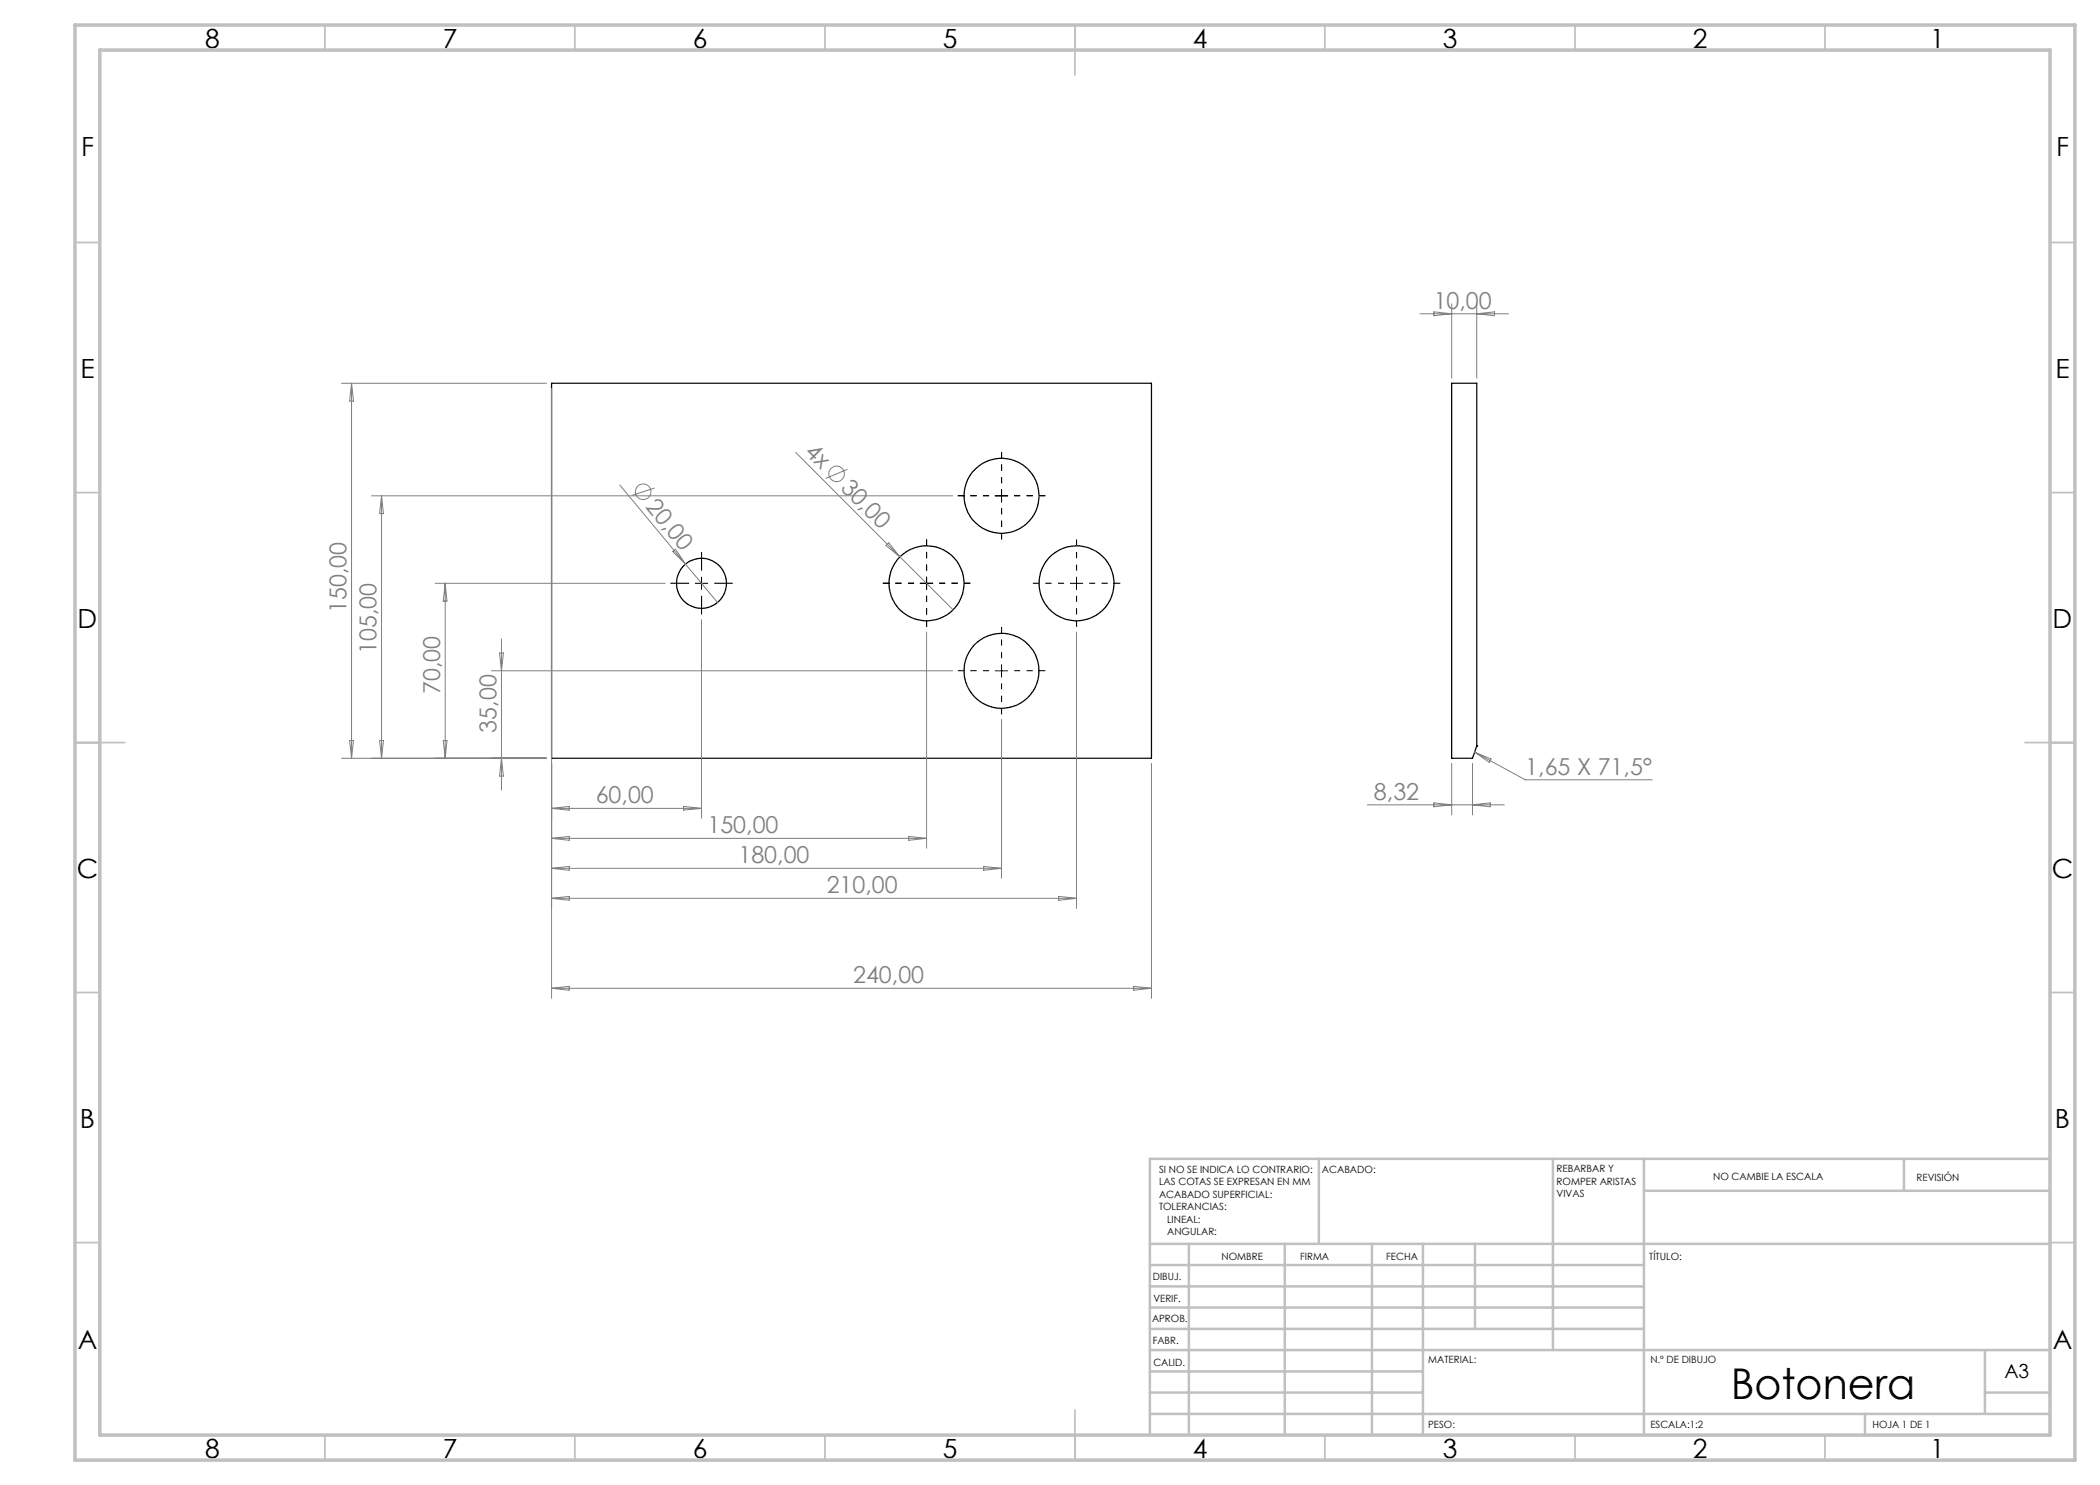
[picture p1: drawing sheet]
<svg xmlns="http://www.w3.org/2000/svg" width="420mm" height="297mm" viewBox="0 0 420 297" stroke-linecap="round" stroke-linejoin="round" font-family="sans-serif">
<g fill="none" stroke="#000" stroke-width=".25">
<path d="M110.3 76.7h120v75h-120zM290.3 76.7h5v72.5l-.8 2.5h-4.2zM295.3 149.2h.1"/>
<circle cx="200.3" cy="99.2" r="7.5"/>
<circle cx="140.3" cy="116.7" r="5"/>
<circle cx="185.3" cy="116.7" r="7.5"/>
<circle cx="215.3" cy="116.7" r="7.5"/>
<circle cx="200.3" cy="134.2" r="7.5"/>
</g>
<g fill="none" stroke="#808080" stroke-width=".2">
<path d="M68.3 76.7h41M70.3 76.7v75M70.3 76.7l.4 3.5h-.8zM110.3 77.7v122M284 62.8h17.7M286.8 62.4l3.5 .4-3.5 .3zM290.3 60.7v15M295.3 60.7v15M295.3 62.8l3.6-.4v.7zM74.3 99.2h116.2M76.3 99.2v52.5M76.3 99.2l.4 3.5h-.8z"/>
<path d="M124 97l19.5 23.5M130.9 97.6l-4.5 1.5M159.1 90.5l20.9 20.9M169.5 93.8l-4.4 1.9M87 116.7h46M89 116.7v35M89 116.7l.4 3.5h-.7zM134.5 110.3l.6-.4 2 2.9zM177.2 109.1l.6-.5 2.2 2.8zM180 111.4l10.6 10.6M98.3 134.2h92.2M99.9 130.6h.8l-.4 3.6z"/>
<path d="M100.3 127.8v30.2M140.3 123.9v39.8M185.3 126.4v43.2M215.3 126.4v55.3M68.3 151.7h41M69.9 148.1h.8l-.4 3.6zM75.9 148.1h.8l-.4 3.6zM88.7 148.1h.7l-.4 3.6zM100.3 151.7l.4 3.5h-.8zM200.3 143.9v31.7M230.3 152.7v47M290.3 152.7v10.3"/>
<path d="M294.5 152.7v10.3M294.9 150.4l3.3 1.4-.3 .7zM294.9 150.4l10.1 5.6h25.4M110.3 161.7h30M110.3 161.7l3.5-.4v.7zM110.3 167.7l3.5-.4v.8zM110.3 173.7l3.5-.4v.8zM110.3 179.7l3.5-.4v.8zM110.3 167.7h75M110.3 173.7h90M110.3 179.7h105M136.7 161.3l3.6 .4-3.6 .3z"/>
<path d="M181.8 167.3l3.5 .4-3.5 .4zM196.7 173.3l3.6 .4-3.6 .4zM211.7 179.3l3.6 .4-3.6 .4zM273.5 161h27.3M286.8 160.6l3.5 .4-3.5 .4zM294.5 161l3.6-.4v.8zM110.3 197.7l3.5-.4v.7zM110.3 197.7h120M226.7 197.3l3.6 .4-3.6 .3z"/>
<circle cx="128.7" cy="98.4" r="1.56"/>
<circle cx="167.3" cy="94.8" r="1.55"/>
</g>
<path d="M137.8 116.6h-3.7M140.3 114.1v-3.7M140.3 119.1v3.8M142.8 116.6h3.8" fill="none" stroke="#000" stroke-width=".2" stroke-dasharray="15.2 1.3 1.3 1.3" stroke-linecap="butt"/>
<g fill="none" stroke="#000" stroke-width=".2" stroke-dasharray="15.2 1.3 1.3 1.3" stroke-dashoffset="14" stroke-linecap="butt">
<path d="M197.8 99.1h-6.2M200.3 96.6v-6.2M202.8 99.1h6.3M182.8 116.6h-6.2M185.3 114.1v-6.2M185.3 119.1v6.3M187.8 116.6h6.3M200.3 101.6v6.3M212.8 116.6h-6.2M215.3 114.1v-6.2M215.3 119.1v6.3M217.8 116.6h6.3"/>
<path d="M197.8 134.1h-6.2M200.3 131.6v-6.2M200.3 136.6v6.3M202.8 134.1h6.3"/>
</g>
<path d="M199 99.2h2.5M200.3 97.9v2.5M139.1 116.7h2.4M140.3 115.4v2.5M184 116.7h2.5M185.3 115.4v2.5M214.1 116.7h2.4M215.3 115.4v2.5M199 134.2h2.5M200.3 132.9v2.5" fill="none" stroke="#000" stroke-width=".2"/>
<g fill="none" stroke="#c0c0c0" stroke-width=".35">
<path d="M65 5v5M115 5v5M165 5v5M215 5v10M265 5v5M315 5v5M365 5v5M15 48.5h5M410 48.5h5M15 98.5h5M410 98.5h5M15 148.5h10"/>
<path d="M405 148.5h10M15 198.5h5M410 198.5h5M15 248.5h5M410 248.5h5M65 287v5M115 287v5M165 287v5M215 282v10M265 287v5M315 287v5M365 287v5"/>
</g>
<g fill="none" stroke="#c0c0c0" stroke-width=".5">
<path d="M263.8 231.8v17M310.6 231.8v38.2M328.8 231.8v55.2M328.8 238.2h81.2M380.8 231.8v6.4M410 231.8h-180v55.2M230 248.8h180M230 257.3h98.8M230 253h98.8M237.8 248.8v38.2M257 248.8v38.2M274.4 248.8v38.2"/>
<path d="M284.6 248.8v38.2M295 248.8v17M230 265.8h98.8M230 261.5h98.8M230 278.5h54.6M230 274.3h54.6M230 270h180M397 278.5h13M397 270v12.8M230 282.8h180M373 282.8v4.2"/>
</g>
<path d="M15 5h400v287h-400zM20 10h390v277h-390z" fill="none" stroke="#c0c0c0" stroke-width=".7"/>
<text font-size="8.5" x="346.1" y="279.7">Botonera</text>
<g font-size="5.3">
<text x="41" y="9.5">8</text>
<text x="88.5" y="9.5">7</text>
<text x="138.5" y="9.5">6</text>
<text x="188.5" y="9.5">5</text>
<text x="238.5" y="9.5">4</text>
<text x="288.5" y="9.5">3</text>
<text x="338.5" y="9.5">2</text>
<text x="386" y="9.5">1</text>
<text x="16.2" y="31.3">F</text>
<text x="411.2" y="31.3">F</text>
<text x="16.1" y="75.5">E</text>
<text x="411.1" y="75.5">E</text>
<text x="15.5" y="125.5">D</text>
<text x="410.5" y="125.5">D</text>
<text x="15.4" y="175.5">C</text>
<text x="410.4" y="175.5">C</text>
<text x="16" y="225.5">B</text>
<text x="411" y="225.5">B</text>
<text x="15.5" y="269.8">A</text>
<text x="410.5" y="269.8">A</text>
<text x="41" y="291.5">8</text>
<text x="88.5" y="291.5">7</text>
<text x="138.5" y="291.5">6</text>
<text x="188.5" y="291.5">5</text>
<text x="238.5" y="291.5">4</text>
<text x="288.5" y="291.5">3</text>
<text x="338.5" y="291.5">2</text>
<text x="386" y="291.5">1</text>
</g>
<g font-size="4.7" fill="#808080">
<text x="286.7" y="61.7">10,00</text>
<text x="160.8" y="90.6" transform="rotate(45 160.8 90.6)">4x</text>
<text x="129" y="101.4" transform="rotate(50 129 101.4)">20,00</text>
<text x="167.9" y="97.8" transform="rotate(45 167.9 97.8)">30,00</text>
<text x="69.3" y="122.6" transform="rotate(-90 69.3 122.6)">150,00</text>
<text x="75.3" y="130.9" transform="rotate(-90 75.3 130.9)">105,00</text>
<text x="88" y="138.9" transform="rotate(-90 88 138.9)">70,00</text>
<text x="99.3" y="146.5" transform="rotate(-90 99.3 146.5)">35,00</text>
<text x="305.1" y="154.9">1,65 X 71,5°</text>
<text x="119.1" y="160.6">60,00</text>
<text x="274.8" y="159.9">8,32</text>
<text x="141.5" y="166.6">150,00</text>
<text x="147.7" y="172.6">180,00</text>
<text x="165.3" y="178.6">210,00</text>
<text x="170.6" y="196.6">240,00</text>
</g>
<text font-size="3.9" x="400.9" y="275.5">A3</text>
<g font-size="2">
<text x="231.8" y="234.6">SI NO SE INDICA LO CONTRARIO:</text>
<text x="231.8" y="237.1">LAS COTAS SE EXPRESAN EN MM</text>
<text x="231.8" y="239.6">ACABADO SUPERFICIAL:</text>
<text x="264.4" y="234.6">ACABADO:</text>
<text x="311.3" y="234.5">REBARBAR Y</text>
<text x="311.3" y="237">ROMPER ARISTAS</text>
<text x="311.3" y="239.5">VIVAS</text>
<text x="342.6" y="236">NO CAMBIE LA ESCALA</text>
<text x="383.3" y="236.2">REVISIÓN</text>
<text x="231.8" y="242.1">TOLERANCIAS:</text>
<text x="233.4" y="244.6">LINEAL:</text>
<text x="233.4" y="247.1">ANGULAR:</text>
<text x="244.3" y="252">NOMBRE</text>
<text x="260" y="251.9">FIRMA</text>
<text x="277.2" y="251.9">FECHA</text>
<text x="329.9" y="251.9">TÍTULO:</text>
<text x="230.6" y="256.1">DIBUJ.</text>
<text x="230.7" y="260.3">VERIF.</text>
<text x="230.4" y="264.4">APROB.</text>
<text x="230.5" y="268.8">FABR.</text>
<text x="230.7" y="273.1">CALID.</text>
<text x="285.6" y="272.5">MATERIAL:</text>
<text x="330.1" y="272.5">N.º DE DIBUJO</text>
<text x="285.6" y="285.5">PESO:</text>
<text x="330.1" y="285.6">ESCALA:1:2</text>
<text x="374.5" y="285.6">HOJA 1 DE 1</text>
</g>
</svg>
